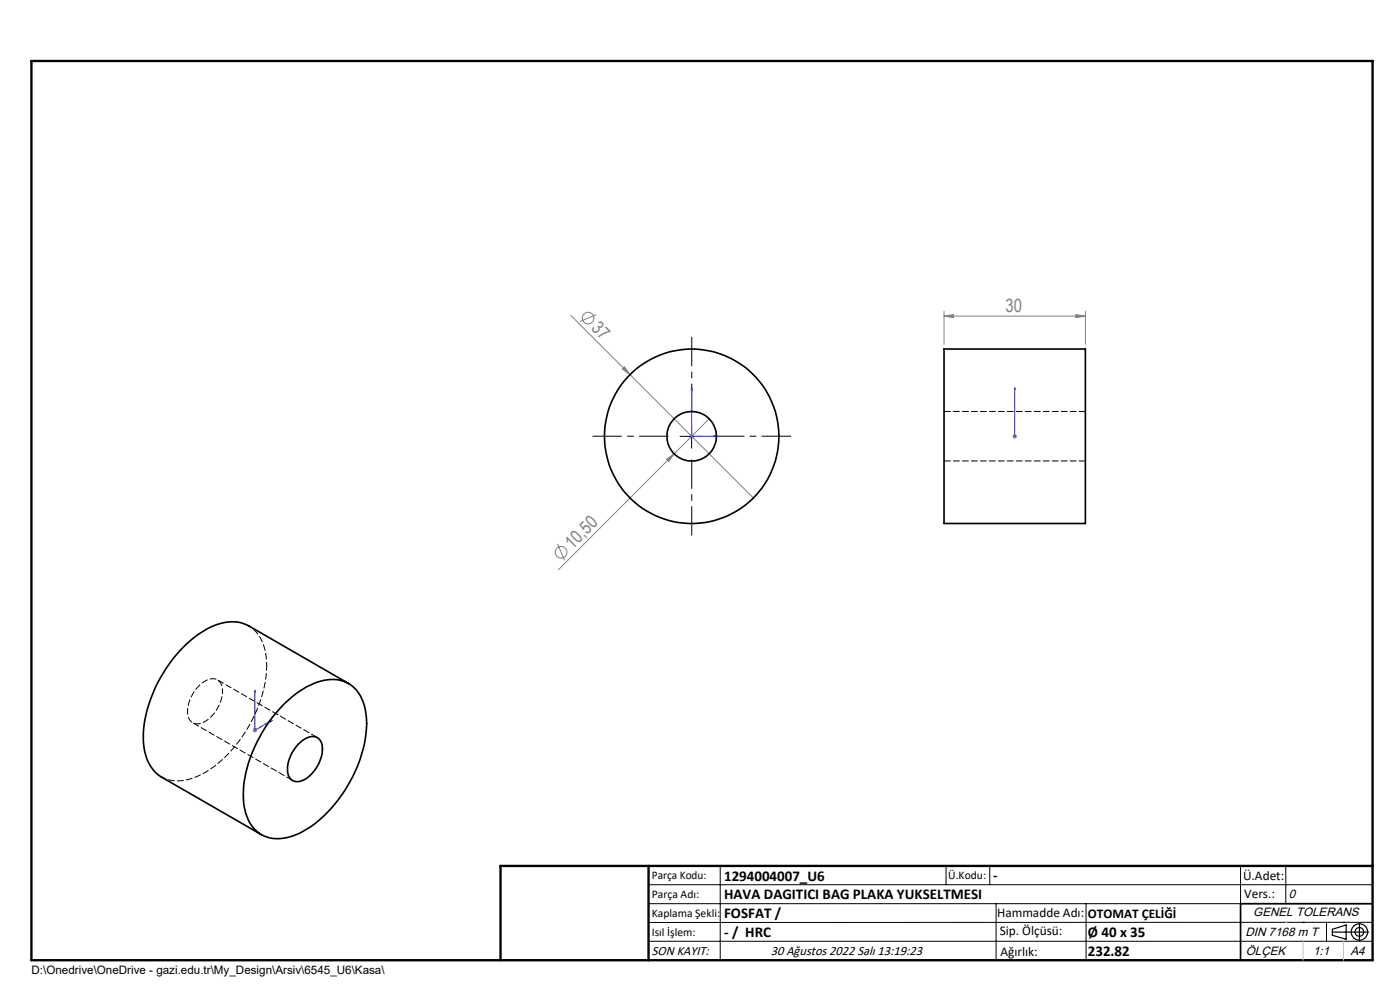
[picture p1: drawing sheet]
<svg xmlns="http://www.w3.org/2000/svg" width="297mm" height="210mm" viewBox="0 0 297 210" stroke-linecap="round" stroke-linejoin="round" font-family="sans-serif">
<g fill="none" stroke="#808080" stroke-width=".21">
<path d="M121.1 66.9l12.6 12.6M126.5 66.7l-3.5 1.5M132.5 77.8l1.2 1.7-1.7-1.2zM133.7 79.5l26.1 26.1M200.3 67.1l1.9-.4v.7zM200.3 66v7.1M200.3 67.1h30M228.2 66.7l2.1 .4-2.1 .3zM230.3 66v7.1M141.4 97.4l1.6-1.1-1.1 1.6zM143 96.3l-24.5 24.6M146.2 92.6h1"/>
<path d="M146.7 92v1.1M150.5 88.8l-7.5 7.5M214.8 92.6h1M214.9 92.2l.7 .7M215.3 92v1.1M215.6 92.2l-.7 .7M118.3 115.4l1.5 3.5M53.6 154.9h1M53.7 154.5l.7 .7M54.1 154.4v1M54.4 154.5l-.7 .7"/>
<circle cx="124.8" cy="67.5" r="1.23"/>
<circle cx="119" cy="117.1" r="1.23"/>
</g>
<g fill="none" stroke="#000" stroke-width=".25">
<path d="M282.6 197.7h7.8M282.6 197.1l3-.9v3l-3-.8zM288.4 195.8v3.8M106.2 203.7h185"/>
<circle cx="288.4" cy="197.7" r="1.74"/>
<circle cx="288.4" cy="197.7" r=".93"/>
</g>
<path d="M146.7 82.2v10.4h5.2M146.7 82.2l.2 .5h-.3zM151.4 92.4l.5 .2-.5 .1zM215.3 92.4v.3zM215.3 82.2v.5v-.5M215.3 92.6h.1M215.3 82.2v10.4M54.1 146.4l.1 .4-.2 .1zM54.1 146.4v8.5l3.6-2.1M57.4 152.9l.3-.1-.3 .3z" fill="none" stroke="#00f" stroke-width=".21"/>
<path d="M141.8 92.5h-16M146.8 87.5v-16M146.8 97.5v16M151.8 92.5h16" fill="none" stroke="#000" stroke-width=".21" stroke-dasharray="15.2 1.3 1.3 1.3" stroke-dashoffset="9.1"/>
<g fill="none" stroke="#000" stroke-width=".21">
<path d="M144.3 92.6h4.9M146.7 90.1v5M137.6 187.7h153.6M137.6 191.7h153.6M137.6 199.7h153.6M152.8 183.7v20M200.7 183.7v4M210 183.7v4M211.3 191.7v12M230.4 191.7v12M263.2 183.7v20M272.8 183.7v8"/>
<path d="M276.4 195.6h.1M281.4 195.6v4.1M285 195.6h.1M291.2 195.6l-153.6 .1"/>
</g>
<path d="M291.2 191.7h-28v12" fill="none" stroke="#000" stroke-width=".35"/>
<path d="M6.7 12.9h284.5v190.8h-284.5zM137.6 183.7v20M291.2 183.7h-185v20" fill="none" stroke="#000" stroke-width=".5"/>
<path d="M276.4 199.7v4M285 199.7v4" fill="none" stroke="#c0c0c0" stroke-width=".21"/>
<path d="M272.8 195.6h.1" fill="none" stroke="#c0c0c0" stroke-width=".25"/>
<g fill="#00f">
<path d="M151.4 92.4l.5 .2-.5 .1zM146.7 82.2l.2 .5h-.3z"/>
<path d="M57.4 152.9l.3-.1-.3 .3zM54.1 146.4l.1 .4-.2 .1z"/>
<path d="M215.3 92.4v.3zM215.3 82.2v.5z"/>
</g>
<g fill="#808080">
<path d="M132.5 77.8l1.2 1.7-1.7-1.2z"/>
<path d="M141.4 97.4l1.6-1.1-1.1 1.6z"/>
<path d="M228.2 66.7l2.1 .4-2.1 .3zM200.3 67.1l1.9-.4v.7z"/>
</g>
<g fill="none" stroke="#000" stroke-width=".35">
<path d="M200.3 74h30v37h-30zM59.9 149.7a17.6 17.6 0 0 1 9.5-5.5 6.8 6.8 0 0 1 7.9 5.3 21.6 21.6 0 0 1-2 14.3 27.2 27.2 0 0 1-11.7 12.9 8.6 8.6 0 0 1-8.5 .1 9 9 0 0 1-3.5-7.4 27.8 27.8 0 0 1 6.3-17.4zM63.3 157.8a3.6 3.6 0 0 1 4.1-1.3 3 3 0 0 1 .9 3.3 7.8 7.8 0 0 1-4.6 5.9 2.19 2.19 0 0 1-2.7-2.5 8.3 8.3 0 0 1 2.3-5.4zM73.9 145l-21.2-12.3a9 9 0 0 0-8.8 .7 28.8 28.8 0 0 0-13.5 22.9 9.3 9.3 0 0 0 3.8 8.5l21.3 12.3"/>
<circle cx="146.7" cy="92.5" r="5.2"/>
<circle cx="146.7" cy="92.6" r="18.5"/>
</g>
<path d="M200.3 97.8h30M230.3 87.3h-30" fill="none" stroke="#000" stroke-width=".21" stroke-dasharray="1.3 .6" stroke-dashoffset="-.1"/>
<path d="M56.6 141.2a9.7 9.7 0 0 0-3.5-8.2l-.4-.3" fill="none" stroke="#000" stroke-width=".21" stroke-dasharray="1.3 .6" stroke-dashoffset=".5"/>
<path d="M34.2 164.8a8.5 8.5 0 0 0 8.2-.3 27.9 27.9 0 0 0 12.8-15.9 23.3 23.3 0 0 0 1.4-7.4" fill="none" stroke="#000" stroke-width=".21" stroke-dasharray="1.3 .6" stroke-dashoffset=".3"/>
<path d="M47.2 146.6a2.23 2.23 0 0 0-1-2.3 2.23 2.23 0 0 0-2.5 .1 7.6 7.6 0 0 0-3.7 7.8 2.11 2.11 0 0 0 3.3 1 8.1 8.1 0 0 0 3.9-6.6" fill="none" stroke="#000" stroke-width=".21" stroke-dasharray="1.3 .6" stroke-dashoffset=".7"/>
<path d="M40.9 153.3l21.2 12.2M67.3 156.5l-21.2-12.3" fill="none" stroke="#000" stroke-width=".21" stroke-dasharray="1.3 .6" stroke-dashoffset="-.2"/>
<g font-size="3.9" fill="#808080">
<text x="125.3" y="69.8" transform="rotate(45 125.3 69.8)">37</text>
<text x="213.3" y="66.2">30</text>
<text x="121.4" y="116.6" transform="rotate(-45 121.4 116.6)">10,50</text>
</g>
<g font-size="3.2">
<text x="153.6" y="186.8">1294004007_U6</text>
<text x="153.6" y="190.8">HAVA DAGITICI BAG PLAKA YUKSELTMESI</text>
<text x="210.7" y="186.6">-</text>
<text x="153.6" y="194.8">FOSFAT /</text>
<text x="153.6" y="198.8">- / HRC</text>
<text x="230.8" y="198.7">Ø 40 x 35</text>
<text x="230.8" y="202.8">232.82</text>
</g>
<g font-size="2.8">
<text x="263.7" y="186.7">Ü.Adet:</text>
<text x="263.9" y="190.5">Vers.:</text>
<text x="211.5" y="194.5">Hammadde Adı:</text>
<text x="230.8" y="194.7">OTOMAT ÇELİĞİ</text>
<text x="138.3" y="202.6">SON KAYIT:</text>
<text x="163.5" y="202.6">30 Ağustos 2022 Salı 13:19:23</text>
<text x="212.1" y="198.4">Sip. Ölçüsü:</text>
<text x="212.2" y="202.7">Ağırlık:</text>
</g>
<g font-size="2.6">
<text x="273.4" y="190.4">0</text>
<text x="265.9" y="194.4">GENEL TOLERANS</text>
<text x="264.2" y="198.5">DIN 7168 m T</text>
<text x="264.3" y="202.6">ÖLÇEK</text>
<text x="278.5" y="202.6">1:1</text>
<text x="286.5" y="202.6">A4</text>
</g>
<g font-size="2.5">
<text x="138.3" y="186.4">Parça Kodu:</text>
<text x="138.3" y="190.5">Parça Adı:</text>
<text x="201.2" y="186.5">Ü.Kodu:</text>
<text x="138.3" y="194.5">Kaplama Şekli:</text>
<text x="138.3" y="198.6">Isıl İşlem:</text>
<text x="6.7" y="206.7">D:\Onedrive\OneDrive - gazi.edu.tr\My_Design\Arsiv\6545_U6\Kasa\</text>
</g>
</svg>
